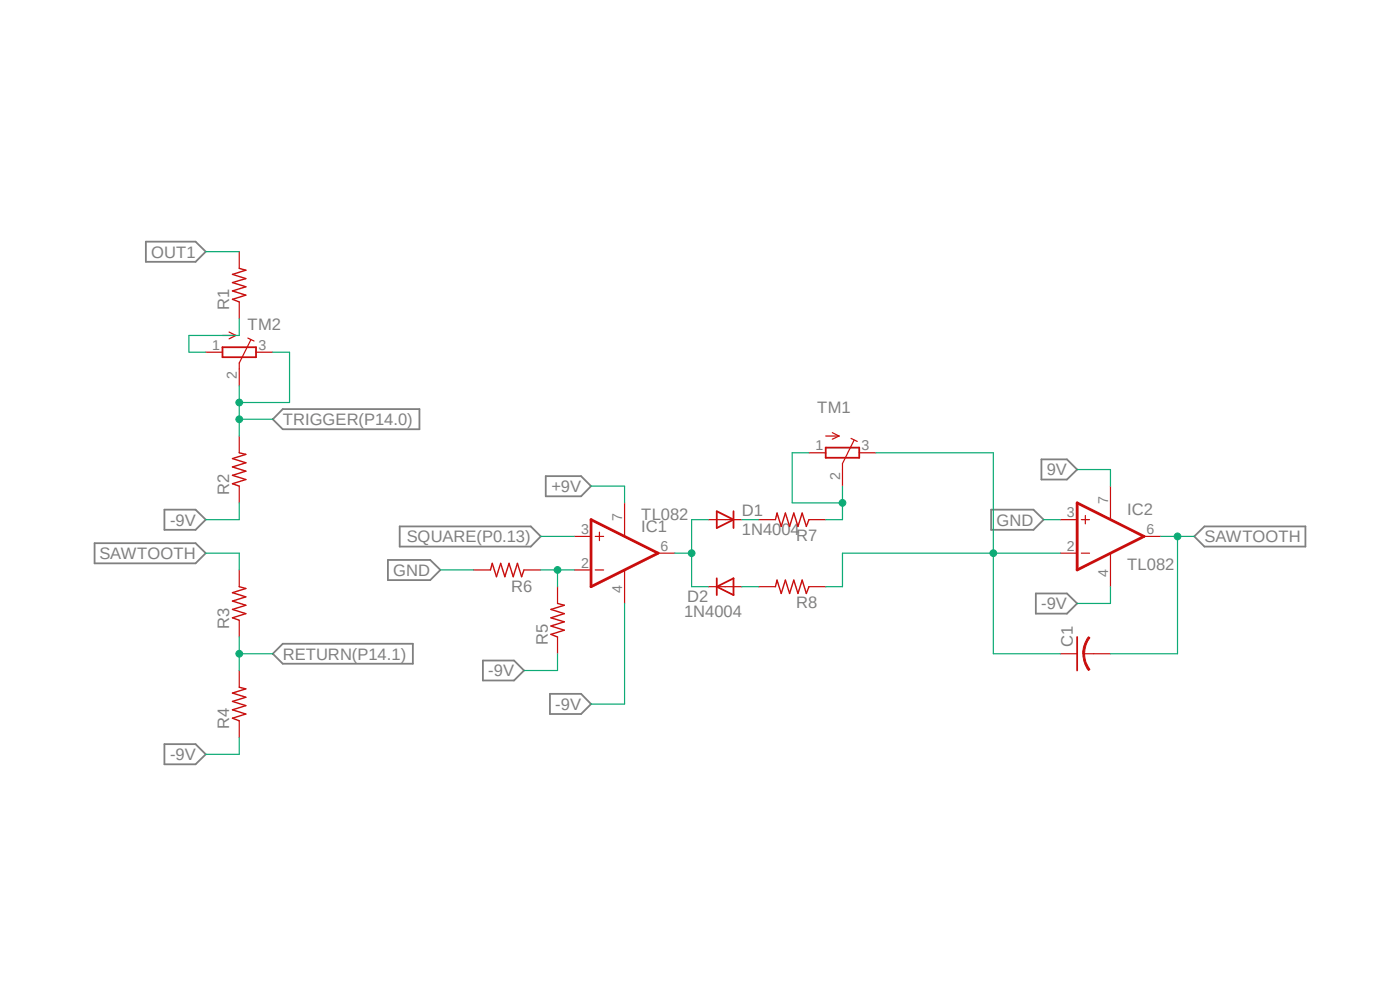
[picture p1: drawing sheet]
<svg xmlns="http://www.w3.org/2000/svg" width="297mm" height="210mm" viewBox="0 0 297 210" stroke-linecap="round" stroke-linejoin="round" font-family="sans-serif">
<path d="M19.7 47.3l257.7 115.3M277.4 47.3l-257.7 115.3" fill="none" stroke="#fff" stroke-width=".21"/>
<g fill="none" stroke="#808080" stroke-width=".38">
<path d="M30.9 51.3h10.6l2.1 2.1-2.1 2.1h-10.6zM60 86.8h29v4.3h-29l-2.1-2.2zM220.9 97.5h5.5l2.1 2.1-2.1 2.1h-5.5zM20.1 115.2h21.4l2.1 2.1-2.1 2.2h-21.4zM34.9 108.1h6.6l2.1 2.1-2.1 2.2h-6.6zM82.3 118.8h9l2.1 2.1-2.1 2.2h-9zM84.8 111.7h27.8l2.1 2.1-2.1 2.2h-27.8zM115.8 101h7.5l2.1 2.1-2.1 2.2h-7.5zM210.3 108.1h8.9l2.2 2.1-2.2 2.2h-8.9zM253.4 113.8l2.1-2.1h21.4v4.3h-21.4zM60 136.6h27.6v4.2h-27.6l-2.1-2.1zM219.8 125.9h6.6l2.1 2.1-2.1 2.2h-6.6z"/>
<path d="M34.9 157.9h6.6l2.1 2.1-2.1 2.1h-6.6zM102.4 140.1h6.7l2.1 2.1-2.1 2.2h-6.7zM116.7 147.2h6.6l2.1 2.2-2.1 2.1h-6.6z"/>
</g>
<path d="M50.8 56.9l1.4 .4-2.9 .9 2.9 .9-2.9 .8 2.9 .9-2.9 .9 2.9 .9-2.9 .9 1.5 .6M50.8 96.1l1.4 .3-2.9 .9 2.9 .9-2.9 .9 2.9 .8-2.9 .9 2.9 .9-2.9 .9 1.5 .5M164.5 110.2l.3-1.4 .9 2.9 .9-2.9 .9 2.9 .9-2.9 .9 2.9 .9-2.9 .9 2.9 .5-1.5M50.8 124.5l1.4 .3-2.9 .9 2.9 .9-2.9 .9 2.9 .9-2.9 .9 2.9 .9-2.9 .9 1.5 .5M104.1 120.9l.3-1.4 .9 2.8 .9-2.8 .9 2.8 .9-2.8 .9 2.8 .9-2.8 .9 2.8 .5-1.4M118.3 128l1.4 .4-2.8 .9 2.8 .9-2.8 .9 2.8 .8-2.8 .9 2.8 .9-2.8 .9 1.4 .5M164.5 124.5l.3-1.4 .9 2.8 .9-2.8 .9 2.8 .9-2.8 .9 2.8 .9-2.8 .9 2.8 .5-1.4M50.8 145.8l1.4 .3-2.9 .9 2.9 .9-2.9 .9 2.9 .9-2.9 .9 2.9 .9-2.9 .9 1.5 .5" fill="none" stroke="#c90d0c" stroke-width=".3"/>
<g fill="none" stroke="#c90d0c" stroke-width=".25">
<path d="M50.8 53.4v3.5M43.6 74.7h3.6M47.2 71.2h2.8M48.6 70.4l1.4 .8M50 71.2l-1.4 .7M50.8 64.1v3.5M52.6 71.7l1.3 .6M53.2 72.1l-2.4 4.9v4.8M54.3 74.7h3.6M50.8 92.5v3.6M171.6 96.1h3.6M175.2 92.5h2.8"/>
<path d="M176.6 91.8l1.4 .7M178 92.5l-1.4 .7M180.6 93l1.3 .6M181.2 93.4l-2.5 4.9v4.8M182.3 96.1h3.5M50.8 103.1v3.6M121.8 113.8h3.6M126.3 113.8h1.8M127.2 112.9v1.8M132.5 106.7v7.1M139.6 117.3h3.6M150.3 110.2h7.1"/>
<path d="M161 110.2h3.5M171.6 110.2h3.6M225 117.3h3.5M225 110.2h3.5M229.4 117.3h1.7M229.4 110.2h1.7M230.3 109.3v1.8M235.6 103.1v7.1M235.6 117.3v7.2M242.7 113.8h3.6M50.8 120.9v3.6M50.8 131.6v3.5"/>
<path d="M100.5 120.9h3.6M111.2 120.9h3.5M118.3 124.5v3.5M118.3 135.1v3.6M121.8 120.9h3.6M126.3 120.9h1.8M132.5 120.9v7.1M150.3 124.5h7.1M161 124.5h3.5M171.6 124.5h3.6M229.9 138.7h2.1M50.8 142.2v3.6"/>
<path d="M50.8 152.9v3.6"/>
</g>
<path d="M125.4 110.2l14.2 7.1-14.2 7.2zM228.5 106.7l14.2 7.1-14.2 7.1z" fill="none" stroke="#c90d0c" stroke-width=".59"/>
<path d="M47.2 73.7h7.1v2.1h-7.1zM175.2 95h7.1v2.1h-7.1zM152.1 108.5l3.5 1.7-3.5 1.8zM155.6 108.5v3.5M152.1 124.5l3.5-1.8v3.5zM152.1 122.7v3.5M228.5 135.1v7.1" fill="none" stroke="#c90d0c" stroke-width=".38"/>
<path d="M230.9 135.1l.3 .2a5.7 5.7 0 0 0-1.1 3.4h-.4a5.7 5.7 0 0 1 1.2-3.6z" fill-rule="evenodd" fill="#c90d0c"/>
<path d="M230.9 135.1l.3 .2a5.7 5.7 0 0 0-1.1 3.4h-.4a5.7 5.7 0 0 1 1.2-3.6z" fill="none" stroke="#c90d0c" stroke-width=".21"/>
<path d="M229.7 138.7h.4a5.4 5.4 0 0 0 1.1 3.3l-.3 .2a5.7 5.7 0 0 1-1.2-3.5z" fill-rule="evenodd" fill="#c90d0c"/>
<path d="M229.7 138.7h.4a5.4 5.4 0 0 0 1.1 3.3l-.3 .2a5.7 5.7 0 0 1-1.2-3.5z" fill="none" stroke="#c90d0c" stroke-width=".21"/>
<path d="M225 138.7h3.5M232 138.7h3.6" fill="none" stroke="#c90d0c" stroke-width=".25"/>
<path d="M50.8 81.8v3.6M57.9 88.9h-7.1v3.6" fill="none" stroke="#0dab76" stroke-width=".25"/>
<circle cx="50.8" cy="88.9" r=".72" fill="#0dab76"/>
<circle cx="50.8" cy="88.9" r=".72" fill="none" stroke="#0dab76" stroke-width=".21"/>
<path d="M61.4 74.7v10.7h-10.6v3.5" fill="none" stroke="#0dab76" stroke-width=".25"/>
<circle cx="50.8" cy="85.4" r=".72" fill="#0dab76"/>
<circle cx="50.8" cy="85.4" r=".72" fill="none" stroke="#0dab76" stroke-width=".21"/>
<path d="M43.6 53.4h7.2M57.9 74.7h3.5M43.6 117.3h7.2v3.6M246.3 113.8h7.1M249.8 113.8v24.9h-14.2" fill="none" stroke="#0dab76" stroke-width=".25"/>
<circle cx="249.8" cy="113.8" r=".72" fill="#0dab76"/>
<circle cx="249.8" cy="113.8" r=".72" fill="none" stroke="#0dab76" stroke-width=".21"/>
<path d="M50.8 135.1v7.1M50.8 138.7h7.1" fill="none" stroke="#0dab76" stroke-width=".25"/>
<circle cx="50.8" cy="138.7" r=".72" fill="#0dab76"/>
<circle cx="50.8" cy="138.7" r=".72" fill="none" stroke="#0dab76" stroke-width=".21"/>
<path d="M114.7 113.8h7.1M118.3 120.9h3.5" fill="none" stroke="#0dab76" stroke-width=".25"/>
<circle cx="118.3" cy="120.9" r=".72" fill="#0dab76"/>
<circle cx="118.3" cy="120.9" r=".72" fill="none" stroke="#0dab76" stroke-width=".21"/>
<path d="M125.4 103.1h7.1v3.6M143.2 117.3h3.5M146.7 110.2v14.3M221.4 110.2h3.6M93.4 120.9h7.1M114.7 120.9h3.6v3.6" fill="none" stroke="#0dab76" stroke-width=".25"/>
<circle cx="146.7" cy="117.3" r=".72" fill="#0dab76"/>
<circle cx="146.7" cy="117.3" r=".72" fill="none" stroke="#0dab76" stroke-width=".21"/>
<path d="M171.6 96.1h-3.5v10.6h10.6M50.8 106.7v3.5h-7.2M146.7 110.2h3.6M157.4 110.2h3.6M178.7 103.1v7.1h-3.5M118.3 138.7v3.5h-7.1M132.5 128v21.4h-7.1M146.7 124.5h3.6M157.4 124.5h3.6M235.6 124.5v3.5h-7.1M50.8 156.5v3.5h-7.2" fill="none" stroke="#0dab76" stroke-width=".25"/>
<circle cx="178.7" cy="106.7" r=".72" fill="#0dab76"/>
<circle cx="178.7" cy="106.7" r=".72" fill="none" stroke="#0dab76" stroke-width=".21"/>
<path d="M185.8 96.1h24.9v21.2M225 117.3h-46.3v7.2h-3.5" fill="none" stroke="#0dab76" stroke-width=".25"/>
<circle cx="210.7" cy="117.3" r=".72" fill="#0dab76"/>
<circle cx="210.7" cy="117.3" r=".72" fill="none" stroke="#0dab76" stroke-width=".21"/>
<path d="M50.8 67.6v3.6h-10.7v3.5h3.5M228.5 99.6h7.1v3.5M210.7 117.3v21.4h14.3" fill="none" stroke="#0dab76" stroke-width=".25"/>
<g font-size="3.5" fill="#808080">
<text x="32.1" y="54.7">OUT1</text>
<text x="48.6" y="65.8" transform="rotate(-90 48.6 65.8)">R1</text>
<text x="52.5" y="69.9">TM2</text>
<text x="173.4" y="87.7">TM1</text>
<text x="60" y="90.2">TRIGGER(P14.0)</text>
<text x="222.1" y="100.8">9V</text>
<text x="48.6" y="104.9" transform="rotate(-90 48.6 104.9)">R2</text>
<text x="117" y="104.4">+9V</text>
<text x="36.1" y="111.5">-9V</text>
<text x="136.1" y="110.2">TL082</text>
<text x="136.1" y="112.9">IC1</text>
<text x="157.4" y="113.5">1N4004</text>
<text x="157.4" y="109.6">D1</text>
<text x="211.4" y="111.5">GND</text>
<text x="239.1" y="109.3">IC2</text>
<text x="21.1" y="118.6">SAWTOOTH</text>
<text x="86.3" y="115.1">SQUARE(P0.13)</text>
<text x="168.9" y="114.8">R7</text>
<text x="255.5" y="115.1">SAWTOOTH</text>
<text x="83.4" y="122.2">GND</text>
<text x="108.5" y="125.5">R6</text>
<text x="239.1" y="120.9">TL082</text>
<text x="145.1" y="130.8">1N4004</text>
<text x="145.8" y="127.6">D2</text>
<text x="168.9" y="129.1">R8</text>
<text x="220.9" y="129.3">-9V</text>
<text x="48.6" y="133.3" transform="rotate(-90 48.6 133.3)">R3</text>
<text x="116.2" y="136.9" transform="rotate(-90 116.2 136.9)">R5</text>
<text x="227.6" y="137.2" transform="rotate(-90 227.6 137.2)">C1</text>
<text x="60" y="139.9">RETURN(P14.1)</text>
<text x="103.6" y="143.5">-9V</text>
<text x="48.6" y="154.7" transform="rotate(-90 48.6 154.7)">R4</text>
<text x="117.8" y="150.6">-9V</text>
<text x="36.1" y="161.2">-9V</text>
</g>
<g font-size="3" fill="#808080">
<text x="45" y="74.2">1</text>
<text x="54.8" y="74.2">3</text>
<text x="50.2" y="80.4" transform="rotate(-90 50.2 80.4)">2</text>
<text x="173" y="95.5">1</text>
<text x="182.8" y="95.5">3</text>
<text x="178.2" y="101.7" transform="rotate(-90 178.2 101.7)">2</text>
<text x="235.1" y="107" transform="rotate(-90 235.1 107)">7</text>
<text x="123.3" y="113.3">3</text>
<text x="132" y="110.5" transform="rotate(-90 132 110.5)">7</text>
<text x="226.4" y="109.8">3</text>
<text x="243.2" y="113.3">6</text>
<text x="140.1" y="116.9">6</text>
<text x="226.4" y="116.9">2</text>
<text x="123.3" y="120.4">2</text>
<text x="132" y="125.9" transform="rotate(-90 132 125.9)">4</text>
<text x="235.1" y="122.3" transform="rotate(-90 235.1 122.3)">4</text>
</g>
</svg>
